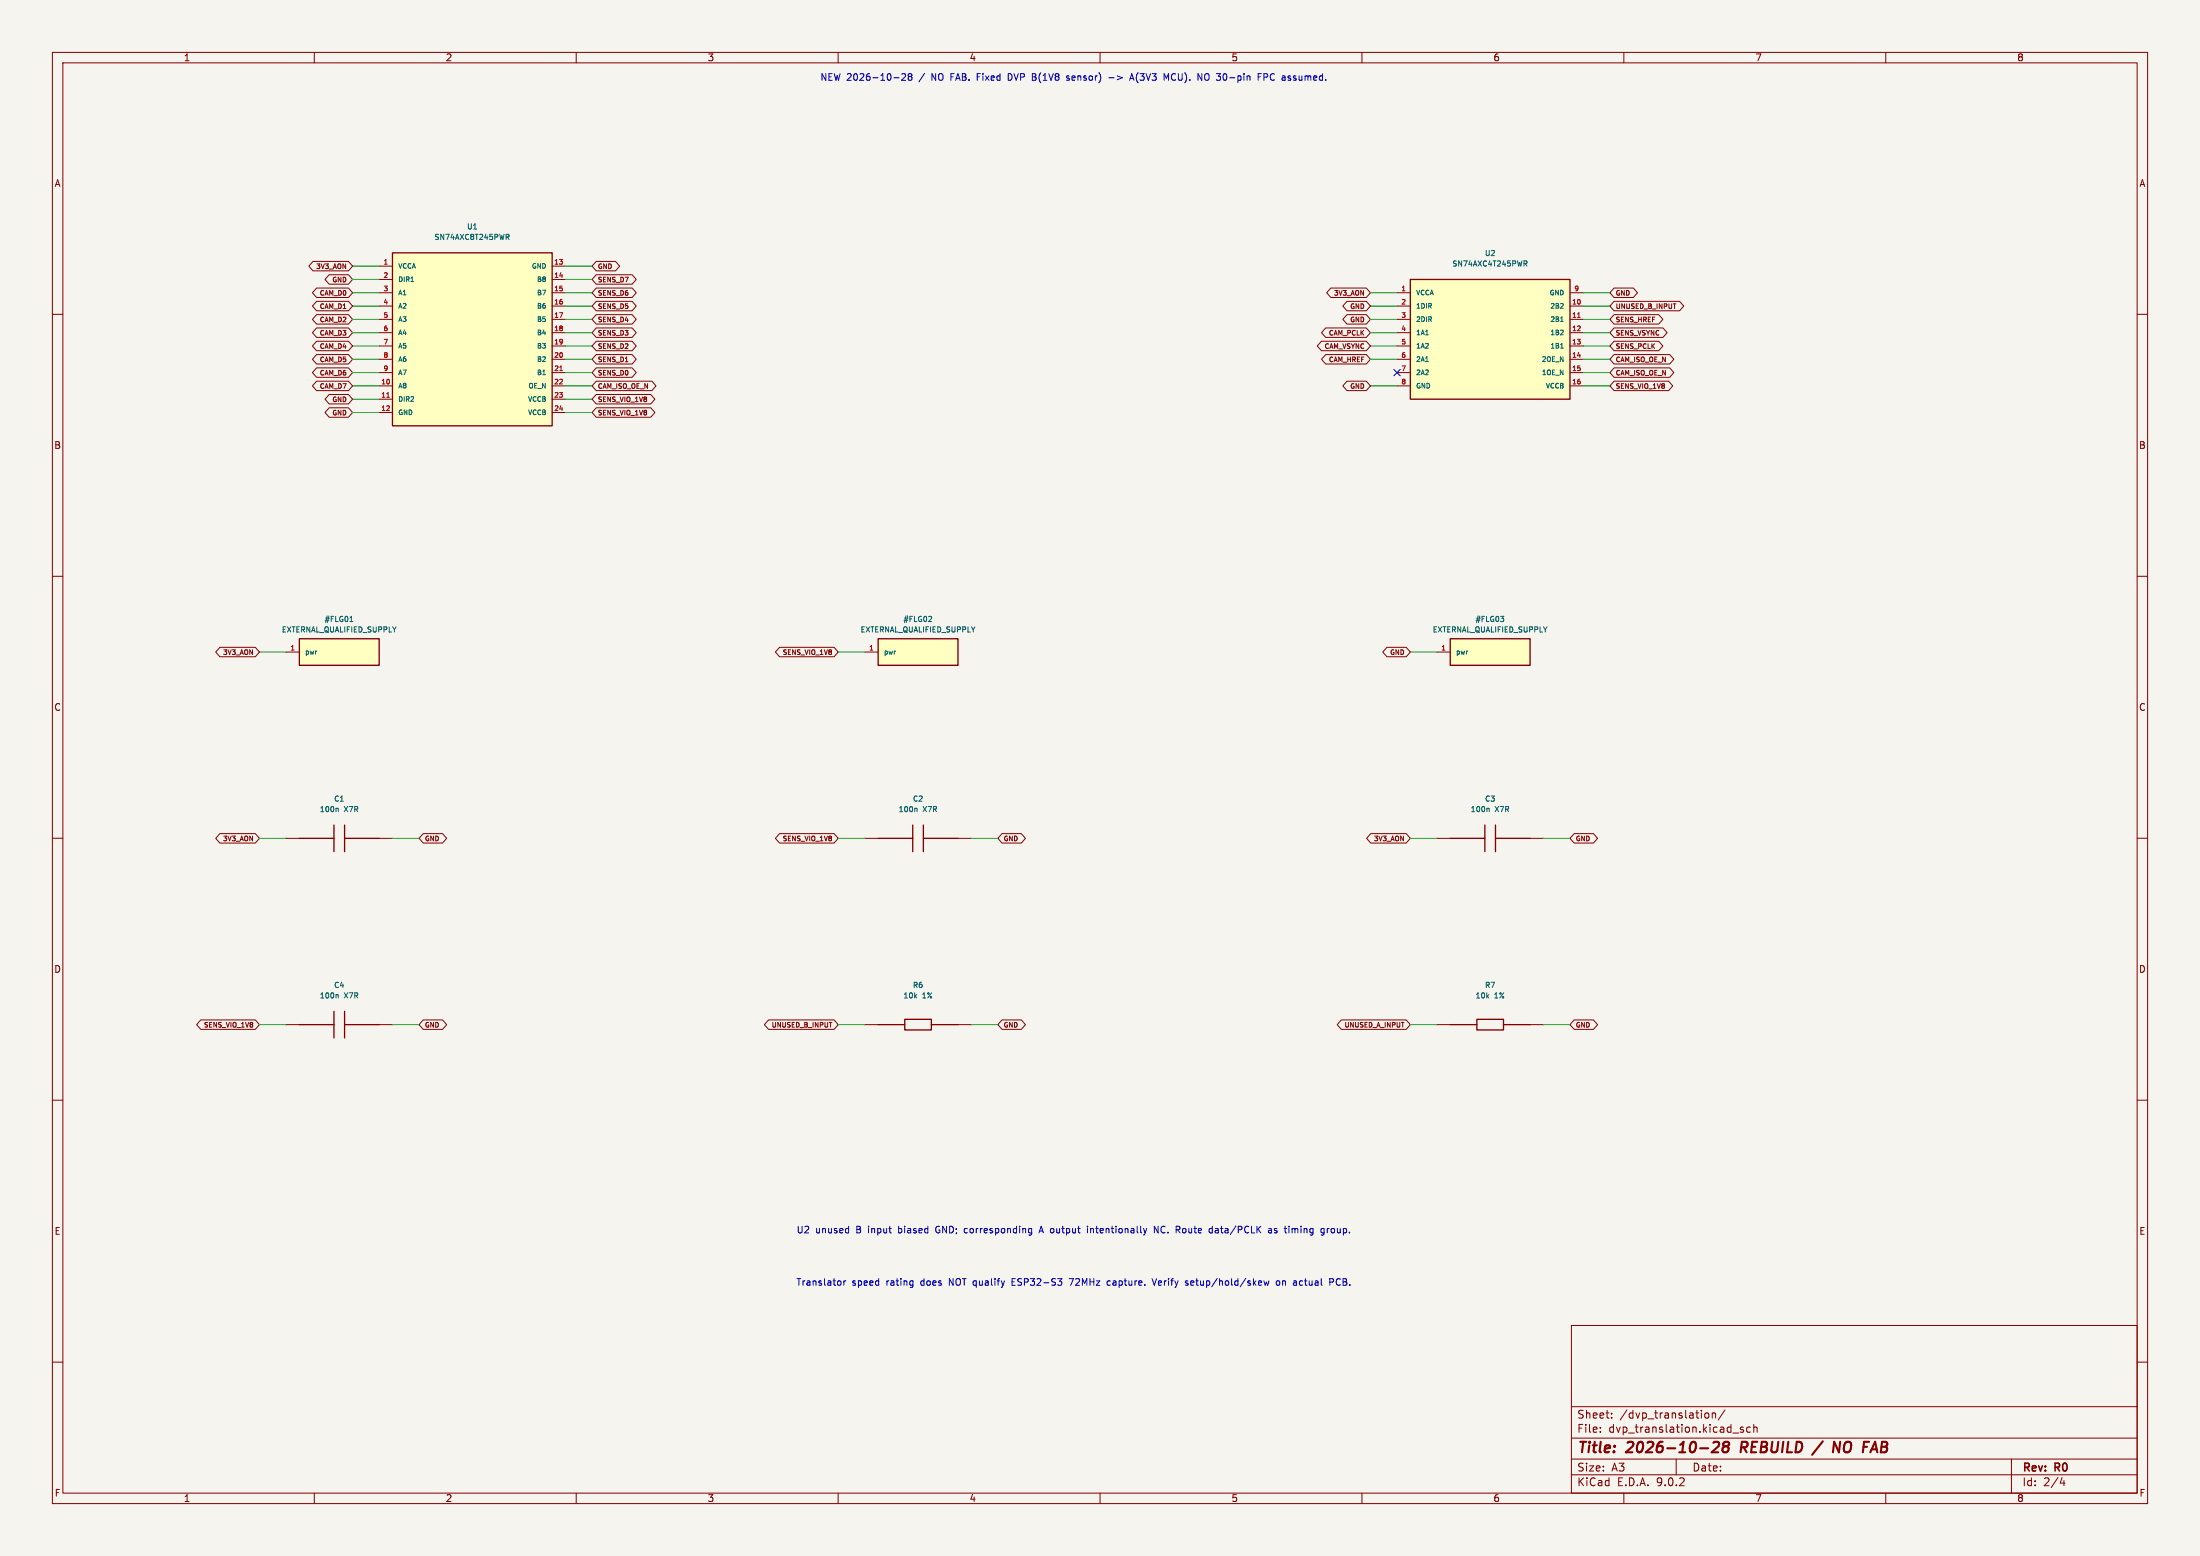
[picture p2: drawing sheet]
(kicad_sch (version 20250114) (generator "eeschema") (paper "A3") (title_block (title "2026-10-28 REBUILD / NO FAB") (rev "R0")) (lib_symbols (symbol "Pen:SN74AXC4T245PWR" (pin_names (offset 1.016)) (in_bom yes) (on_board yes)
(property "Reference" "U" (at 0 14.43 0) (effects (font (size 1 1))))
(property "Value" "SN74AXC4T245PWR" (at 0 12.93 0) (effects (font (size 1 1))))
(symbol "SN74AXC4T245PWR_0_1" (rectangle (start -15.24 11.43) (end 15.24 -11.43) (stroke (width 0.254) (type default)) (fill (type background))))
(symbol "SN74AXC4T245PWR_1_1" (pin power_in line (at -17.78 8.89 0) (length 2.54) (name "VCCA" (effects (font (size 0.9 0.9)))) (number "1" (effects (font (size 0.9 0.9)))))(pin input line (at -17.78 6.3500000000000005 0) (length 2.54) (name "1DIR" (effects (font (size 0.9 0.9)))) (number "2" (effects (font (size 0.9 0.9)))))(pin input line (at -17.78 3.8100000000000005 0) (length 2.54) (name "2DIR" (effects (font (size 0.9 0.9)))) (number "3" (effects (font (size 0.9 0.9)))))(pin bidirectional line (at -17.78 1.2700000000000005 0) (length 2.54) (name "1A1" (effects (font (size 0.9 0.9)))) (number "4" (effects (font (size 0.9 0.9)))))(pin bidirectional line (at -17.78 -1.2699999999999996 0) (length 2.54) (name "1A2" (effects (font (size 0.9 0.9)))) (number "5" (effects (font (size 0.9 0.9)))))(pin bidirectional line (at -17.78 -3.8099999999999987 0) (length 2.54) (name "2A1" (effects (font (size 0.9 0.9)))) (number "6" (effects (font (size 0.9 0.9)))))(pin bidirectional line (at -17.78 -6.35 0) (length 2.54) (name "2A2" (effects (font (size 0.9 0.9)))) (number "7" (effects (font (size 0.9 0.9)))))(pin power_in line (at -17.78 -8.89 0) (length 2.54) (name "GND" (effects (font (size 0.9 0.9)))) (number "8" (effects (font (size 0.9 0.9)))))(pin power_in line (at 17.78 8.89 180) (length 2.54) (name "GND" (effects (font (size 0.9 0.9)))) (number "9" (effects (font (size 0.9 0.9)))))(pin bidirectional line (at 17.78 6.3500000000000005 180) (length 2.54) (name "2B2" (effects (font (size 0.9 0.9)))) (number "10" (effects (font (size 0.9 0.9)))))(pin bidirectional line (at 17.78 3.8100000000000005 180) (length 2.54) (name "2B1" (effects (font (size 0.9 0.9)))) (number "11" (effects (font (size 0.9 0.9)))))(pin bidirectional line (at 17.78 1.2700000000000005 180) (length 2.54) (name "1B2" (effects (font (size 0.9 0.9)))) (number "12" (effects (font (size 0.9 0.9)))))(pin bidirectional line (at 17.78 -1.2699999999999996 180) (length 2.54) (name "1B1" (effects (font (size 0.9 0.9)))) (number "13" (effects (font (size 0.9 0.9)))))(pin input line (at 17.78 -3.8099999999999987 180) (length 2.54) (name "2OE_N" (effects (font (size 0.9 0.9)))) (number "14" (effects (font (size 0.9 0.9)))))(pin input line (at 17.78 -6.35 180) (length 2.54) (name "1OE_N" (effects (font (size 0.9 0.9)))) (number "15" (effects (font (size 0.9 0.9)))))(pin power_in line (at 17.78 -8.89 180) (length 2.54) (name "VCCB" (effects (font (size 0.9 0.9)))) (number "16" (effects (font (size 0.9 0.9)))))))(symbol "Pen:SN74AXC8T245PWR" (pin_names (offset 1.016)) (in_bom yes) (on_board yes)
(property "Reference" "U" (at 0 19.51 0) (effects (font (size 1 1))))
(property "Value" "SN74AXC8T245PWR" (at 0 18.01 0) (effects (font (size 1 1))))
(symbol "SN74AXC8T245PWR_0_1" (rectangle (start -15.24 16.51) (end 15.24 -16.51) (stroke (width 0.254) (type default)) (fill (type background))))
(symbol "SN74AXC8T245PWR_1_1" (pin power_in line (at -17.78 13.970000000000002 0) (length 2.54) (name "VCCA" (effects (font (size 0.9 0.9)))) (number "1" (effects (font (size 0.9 0.9)))))(pin input line (at -17.78 11.430000000000003 0) (length 2.54) (name "DIR1" (effects (font (size 0.9 0.9)))) (number "2" (effects (font (size 0.9 0.9)))))(pin bidirectional line (at -17.78 8.890000000000002 0) (length 2.54) (name "A1" (effects (font (size 0.9 0.9)))) (number "3" (effects (font (size 0.9 0.9)))))(pin bidirectional line (at -17.78 6.350000000000002 0) (length 2.54) (name "A2" (effects (font (size 0.9 0.9)))) (number "4" (effects (font (size 0.9 0.9)))))(pin bidirectional line (at -17.78 3.8100000000000023 0) (length 2.54) (name "A3" (effects (font (size 0.9 0.9)))) (number "5" (effects (font (size 0.9 0.9)))))(pin bidirectional line (at -17.78 1.2700000000000031 0) (length 2.54) (name "A4" (effects (font (size 0.9 0.9)))) (number "6" (effects (font (size 0.9 0.9)))))(pin bidirectional line (at -17.78 -1.2699999999999978 0) (length 2.54) (name "A5" (effects (font (size 0.9 0.9)))) (number "7" (effects (font (size 0.9 0.9)))))(pin bidirectional line (at -17.78 -3.8099999999999987 0) (length 2.54) (name "A6" (effects (font (size 0.9 0.9)))) (number "8" (effects (font (size 0.9 0.9)))))(pin bidirectional line (at -17.78 -6.349999999999998 0) (length 2.54) (name "A7" (effects (font (size 0.9 0.9)))) (number "9" (effects (font (size 0.9 0.9)))))(pin bidirectional line (at -17.78 -8.889999999999997 0) (length 2.54) (name "A8" (effects (font (size 0.9 0.9)))) (number "10" (effects (font (size 0.9 0.9)))))(pin input line (at -17.78 -11.429999999999996 0) (length 2.54) (name "DIR2" (effects (font (size 0.9 0.9)))) (number "11" (effects (font (size 0.9 0.9)))))(pin power_in line (at -17.78 -13.969999999999999 0) (length 2.54) (name "GND" (effects (font (size 0.9 0.9)))) (number "12" (effects (font (size 0.9 0.9)))))(pin power_in line (at 17.78 13.970000000000002 180) (length 2.54) (name "GND" (effects (font (size 0.9 0.9)))) (number "13" (effects (font (size 0.9 0.9)))))(pin bidirectional line (at 17.78 11.430000000000003 180) (length 2.54) (name "B8" (effects (font (size 0.9 0.9)))) (number "14" (effects (font (size 0.9 0.9)))))(pin bidirectional line (at 17.78 8.890000000000002 180) (length 2.54) (name "B7" (effects (font (size 0.9 0.9)))) (number "15" (effects (font (size 0.9 0.9)))))(pin bidirectional line (at 17.78 6.350000000000002 180) (length 2.54) (name "B6" (effects (font (size 0.9 0.9)))) (number "16" (effects (font (size 0.9 0.9)))))(pin bidirectional line (at 17.78 3.8100000000000023 180) (length 2.54) (name "B5" (effects (font (size 0.9 0.9)))) (number "17" (effects (font (size 0.9 0.9)))))(pin bidirectional line (at 17.78 1.2700000000000031 180) (length 2.54) (name "B4" (effects (font (size 0.9 0.9)))) (number "18" (effects (font (size 0.9 0.9)))))(pin bidirectional line (at 17.78 -1.2699999999999978 180) (length 2.54) (name "B3" (effects (font (size 0.9 0.9)))) (number "19" (effects (font (size 0.9 0.9)))))(pin bidirectional line (at 17.78 -3.8099999999999987 180) (length 2.54) (name "B2" (effects (font (size 0.9 0.9)))) (number "20" (effects (font (size 0.9 0.9)))))(pin bidirectional line (at 17.78 -6.349999999999998 180) (length 2.54) (name "B1" (effects (font (size 0.9 0.9)))) (number "21" (effects (font (size 0.9 0.9)))))(pin input line (at 17.78 -8.889999999999997 180) (length 2.54) (name "OE_N" (effects (font (size 0.9 0.9)))) (number "22" (effects (font (size 0.9 0.9)))))(pin power_in line (at 17.78 -11.429999999999996 180) (length 2.54) (name "VCCB" (effects (font (size 0.9 0.9)))) (number "23" (effects (font (size 0.9 0.9)))))(pin power_in line (at 17.78 -13.969999999999999 180) (length 2.54) (name "VCCB" (effects (font (size 0.9 0.9)))) (number "24" (effects (font (size 0.9 0.9)))))))(symbol "Pen:PWR_FLAG" (pin_names (offset 1.016)) (in_bom yes) (on_board yes)
(property "Reference" "U" (at 0 5.54 0) (effects (font (size 1 1))))
(property "Value" "PWR_FLAG" (at 0 4.04 0) (effects (font (size 1 1))))
(symbol "PWR_FLAG_0_1" (rectangle (start -7.62 2.54) (end 7.62 -2.54) (stroke (width 0.254) (type default)) (fill (type background))))
(symbol "PWR_FLAG_1_1" (pin power_out line (at -10.16 0.0 0) (length 2.54) (name "pwr" (effects (font (size 0.9 0.9)))) (number "1" (effects (font (size 0.9 0.9)))))))(symbol "Pen:C" (pin_names hide) (pin_numbers hide) (in_bom yes) (on_board yes)
(property "Reference" "U" (at 0 5.54 0) (effects (font (size 1 1))))
(property "Value" "C" (at 0 4.04 0) (effects (font (size 1 1))))
(symbol "C_0_1" (polyline (pts (xy -1.016 -2.54) (xy -1.016 2.54)) (stroke (width 0.254) (type default)) (fill (type none)))(polyline (pts (xy 1.016 -2.54) (xy 1.016 2.54)) (stroke (width 0.254) (type default)) (fill (type none)))(polyline (pts (xy -7.62 0) (xy -1.016 0)) (stroke (width 0.254) (type default)) (fill (type none)))(polyline (pts (xy 1.016 0) (xy 7.62 0)) (stroke (width 0.254) (type default)) (fill (type none))))(symbol "C_1_1" (pin passive line (at -10.16 0.0 0) (length 2.54) (name "1" (effects (font (size 0.9 0.9)))) (number "1" (effects (font (size 0.9 0.9)))))(pin passive line (at 10.16 0.0 180) (length 2.54) (name "2" (effects (font (size 0.9 0.9)))) (number "2" (effects (font (size 0.9 0.9)))))))(symbol "Pen:R" (pin_names hide) (pin_numbers hide) (in_bom yes) (on_board yes)
(property "Reference" "U" (at 0 5.54 0) (effects (font (size 1 1))))
(property "Value" "R" (at 0 4.04 0) (effects (font (size 1 1))))
(symbol "R_0_1" (rectangle (start -2.54 1.016) (end 2.54 -1.016) (stroke (width 0.254) (type default)) (fill (type none)))(polyline (pts (xy -7.62 0) (xy -2.54 0)) (stroke (width 0.254) (type default)) (fill (type none)))(polyline (pts (xy 2.54 0) (xy 7.62 0)) (stroke (width 0.254) (type default)) (fill (type none))))(symbol "R_1_1" (pin passive line (at -10.16 0.0 0) (length 2.54) (name "1" (effects (font (size 0.9 0.9)))) (number "1" (effects (font (size 0.9 0.9)))))(pin passive line (at 10.16 0.0 180) (length 2.54) (name "2" (effects (font (size 0.9 0.9)))) (number "2" (effects (font (size 0.9 0.9))))))))(text "NEW 2026-10-28 / NO FAB. Fixed DVP B(1V8 sensor) -> A(3V3 MCU). NO 30-pin FPC assumed." (at 205 15 0) (effects (font (size 1.27 1.27))))(wire (pts (xy 72.39 50.8) (xy 67.31 50.8)) (stroke (width 0) (type default)))(global_label "3V3_AON" (shape bidirectional) (at 67.31 50.8 180) (effects (font (size 0.9 0.9)) (justify right)) (property "Intersheetrefs" "${INTERSHEET_REFS}" (at 67.31 50.8 0) (effects (font (size 1 1)) hide)))(wire (pts (xy 72.39 53.33999999999999) (xy 67.31 53.33999999999999)) (stroke (width 0) (type default)))(global_label "GND" (shape bidirectional) (at 67.31 53.33999999999999 180) (effects (font (size 0.9 0.9)) (justify right)) (property "Intersheetrefs" "${INTERSHEET_REFS}" (at 67.31 53.33999999999999 0) (effects (font (size 1 1)) hide)))(wire (pts (xy 72.39 55.879999999999995) (xy 67.31 55.879999999999995)) (stroke (width 0) (type default)))(global_label "CAM_D0" (shape bidirectional) (at 67.31 55.879999999999995 180) (effects (font (size 0.9 0.9)) (justify right)) (property "Intersheetrefs" "${INTERSHEET_REFS}" (at 67.31 55.879999999999995 0) (effects (font (size 1 1)) hide)))(wire (pts (xy 72.39 58.419999999999995) (xy 67.31 58.419999999999995)) (stroke (width 0) (type default)))(global_label "CAM_D1" (shape bidirectional) (at 67.31 58.419999999999995 180) (effects (font (size 0.9 0.9)) (justify right)) (property "Intersheetrefs" "${INTERSHEET_REFS}" (at 67.31 58.419999999999995 0) (effects (font (size 1 1)) hide)))(wire (pts (xy 72.39 60.959999999999994) (xy 67.31 60.959999999999994)) (stroke (width 0) (type default)))(global_label "CAM_D2" (shape bidirectional) (at 67.31 60.959999999999994 180) (effects (font (size 0.9 0.9)) (justify right)) (property "Intersheetrefs" "${INTERSHEET_REFS}" (at 67.31 60.959999999999994 0) (effects (font (size 1 1)) hide)))(wire (pts (xy 72.39 63.49999999999999) (xy 67.31 63.49999999999999)) (stroke (width 0) (type default)))(global_label "CAM_D3" (shape bidirectional) (at 67.31 63.49999999999999 180) (effects (font (size 0.9 0.9)) (justify right)) (property "Intersheetrefs" "${INTERSHEET_REFS}" (at 67.31 63.49999999999999 0) (effects (font (size 1 1)) hide)))(wire (pts (xy 72.39 66.03999999999999) (xy 67.31 66.03999999999999)) (stroke (width 0) (type default)))(global_label "CAM_D4" (shape bidirectional) (at 67.31 66.03999999999999 180) (effects (font (size 0.9 0.9)) (justify right)) (property "Intersheetrefs" "${INTERSHEET_REFS}" (at 67.31 66.03999999999999 0) (effects (font (size 1 1)) hide)))(wire (pts (xy 72.39 68.58) (xy 67.31 68.58)) (stroke (width 0) (type default)))(global_label "CAM_D5" (shape bidirectional) (at 67.31 68.58 180) (effects (font (size 0.9 0.9)) (justify right)) (property "Intersheetrefs" "${INTERSHEET_REFS}" (at 67.31 68.58 0) (effects (font (size 1 1)) hide)))(wire (pts (xy 72.39 71.11999999999999) (xy 67.31 71.11999999999999)) (stroke (width 0) (type default)))(global_label "CAM_D6" (shape bidirectional) (at 67.31 71.11999999999999 180) (effects (font (size 0.9 0.9)) (justify right)) (property "Intersheetrefs" "${INTERSHEET_REFS}" (at 67.31 71.11999999999999 0) (effects (font (size 1 1)) hide)))(wire (pts (xy 72.39 73.66) (xy 67.31 73.66)) (stroke (width 0) (type default)))(global_label "CAM_D7" (shape bidirectional) (at 67.31 73.66 180) (effects (font (size 0.9 0.9)) (justify right)) (property "Intersheetrefs" "${INTERSHEET_REFS}" (at 67.31 73.66 0) (effects (font (size 1 1)) hide)))(wire (pts (xy 72.39 76.19999999999999) (xy 67.31 76.19999999999999)) (stroke (width 0) (type default)))(global_label "GND" (shape bidirectional) (at 67.31 76.19999999999999 180) (effects (font (size 0.9 0.9)) (justify right)) (property "Intersheetrefs" "${INTERSHEET_REFS}" (at 67.31 76.19999999999999 0) (effects (font (size 1 1)) hide)))(wire (pts (xy 72.39 78.74) (xy 67.31 78.74)) (stroke (width 0) (type default)))(global_label "GND" (shape bidirectional) (at 67.31 78.74 180) (effects (font (size 0.9 0.9)) (justify right)) (property "Intersheetrefs" "${INTERSHEET_REFS}" (at 67.31 78.74 0) (effects (font (size 1 1)) hide)))(wire (pts (xy 107.95 50.8) (xy 113.03 50.8)) (stroke (width 0) (type default)))(global_label "GND" (shape bidirectional) (at 113.03 50.8 0) (effects (font (size 0.9 0.9)) (justify left)) (property "Intersheetrefs" "${INTERSHEET_REFS}" (at 113.03 50.8 0) (effects (font (size 1 1)) hide)))(wire (pts (xy 107.95 53.33999999999999) (xy 113.03 53.33999999999999)) (stroke (width 0) (type default)))(global_label "SENS_D7" (shape bidirectional) (at 113.03 53.33999999999999 0) (effects (font (size 0.9 0.9)) (justify left)) (property "Intersheetrefs" "${INTERSHEET_REFS}" (at 113.03 53.33999999999999 0) (effects (font (size 1 1)) hide)))(wire (pts (xy 107.95 55.879999999999995) (xy 113.03 55.879999999999995)) (stroke (width 0) (type default)))(global_label "SENS_D6" (shape bidirectional) (at 113.03 55.879999999999995 0) (effects (font (size 0.9 0.9)) (justify left)) (property "Intersheetrefs" "${INTERSHEET_REFS}" (at 113.03 55.879999999999995 0) (effects (font (size 1 1)) hide)))(wire (pts (xy 107.95 58.419999999999995) (xy 113.03 58.419999999999995)) (stroke (width 0) (type default)))(global_label "SENS_D5" (shape bidirectional) (at 113.03 58.419999999999995 0) (effects (font (size 0.9 0.9)) (justify left)) (property "Intersheetrefs" "${INTERSHEET_REFS}" (at 113.03 58.419999999999995 0) (effects (font (size 1 1)) hide)))(wire (pts (xy 107.95 60.959999999999994) (xy 113.03 60.959999999999994)) (stroke (width 0) (type default)))(global_label "SENS_D4" (shape bidirectional) (at 113.03 60.959999999999994 0) (effects (font (size 0.9 0.9)) (justify left)) (property "Intersheetrefs" "${INTERSHEET_REFS}" (at 113.03 60.959999999999994 0) (effects (font (size 1 1)) hide)))(wire (pts (xy 107.95 63.49999999999999) (xy 113.03 63.49999999999999)) (stroke (width 0) (type default)))(global_label "SENS_D3" (shape bidirectional) (at 113.03 63.49999999999999 0) (effects (font (size 0.9 0.9)) (justify left)) (property "Intersheetrefs" "${INTERSHEET_REFS}" (at 113.03 63.49999999999999 0) (effects (font (size 1 1)) hide)))(wire (pts (xy 107.95 66.03999999999999) (xy 113.03 66.03999999999999)) (stroke (width 0) (type default)))(global_label "SENS_D2" (shape bidirectional) (at 113.03 66.03999999999999 0) (effects (font (size 0.9 0.9)) (justify left)) (property "Intersheetrefs" "${INTERSHEET_REFS}" (at 113.03 66.03999999999999 0) (effects (font (size 1 1)) hide)))(wire (pts (xy 107.95 68.58) (xy 113.03 68.58)) (stroke (width 0) (type default)))(global_label "SENS_D1" (shape bidirectional) (at 113.03 68.58 0) (effects (font (size 0.9 0.9)) (justify left)) (property "Intersheetrefs" "${INTERSHEET_REFS}" (at 113.03 68.58 0) (effects (font (size 1 1)) hide)))(wire (pts (xy 107.95 71.11999999999999) (xy 113.03 71.11999999999999)) (stroke (width 0) (type default)))(global_label "SENS_D0" (shape bidirectional) (at 113.03 71.11999999999999 0) (effects (font (size 0.9 0.9)) (justify left)) (property "Intersheetrefs" "${INTERSHEET_REFS}" (at 113.03 71.11999999999999 0) (effects (font (size 1 1)) hide)))(wire (pts (xy 107.95 73.66) (xy 113.03 73.66)) (stroke (width 0) (type default)))(global_label "CAM_ISO_OE_N" (shape bidirectional) (at 113.03 73.66 0) (effects (font (size 0.9 0.9)) (justify left)) (property "Intersheetrefs" "${INTERSHEET_REFS}" (at 113.03 73.66 0) (effects (font (size 1 1)) hide)))(wire (pts (xy 107.95 76.19999999999999) (xy 113.03 76.19999999999999)) (stroke (width 0) (type default)))(global_label "SENS_VIO_1V8" (shape bidirectional) (at 113.03 76.19999999999999 0) (effects (font (size 0.9 0.9)) (justify left)) (property "Intersheetrefs" "${INTERSHEET_REFS}" (at 113.03 76.19999999999999 0) (effects (font (size 1 1)) hide)))(wire (pts (xy 107.95 78.74) (xy 113.03 78.74)) (stroke (width 0) (type default)))(global_label "SENS_VIO_1V8" (shape bidirectional) (at 113.03 78.74 0) (effects (font (size 0.9 0.9)) (justify left)) (property "Intersheetrefs" "${INTERSHEET_REFS}" (at 113.03 78.74 0) (effects (font (size 1 1)) hide)))(symbol (lib_id "Pen:SN74AXC8T245PWR") (at 90.17 64.77 0) (unit 1) (in_bom yes) (on_board yes) (dnp no)(property "Reference" "U1" (at 90.17 43.25999999999999 0) (effects (font (size 1 1))))(property "Value" "SN74AXC8T245PWR" (at 90.17 45.25999999999999 0) (effects (font (size 1 1))))(property "Footprint" "Package_SO:TSSOP-24_4.4x7.8mm_P0.65mm" (at 90.17 64.77 0) (effects (font (size 1 1)) hide))(pin "1")(pin "2")(pin "3")(pin "4")(pin "5")(pin "6")(pin "7")(pin "8")(pin "9")(pin "10")(pin "11")(pin "12")(pin "13")(pin "14")(pin "15")(pin "16")(pin "17")(pin "18")(pin "19")(pin "20")(pin "21")(pin "22")(pin "23")(pin "24") )(wire (pts (xy 266.70000000000005 55.879999999999995) (xy 261.62000000000006 55.879999999999995)) (stroke (width 0) (type default)))(global_label "3V3_AON" (shape bidirectional) (at 261.62000000000006 55.879999999999995 180) (effects (font (size 0.9 0.9)) (justify right)) (property "Intersheetrefs" "${INTERSHEET_REFS}" (at 261.62000000000006 55.879999999999995 0) (effects (font (size 1 1)) hide)))(wire (pts (xy 266.70000000000005 58.419999999999995) (xy 261.62000000000006 58.419999999999995)) (stroke (width 0) (type default)))(global_label "GND" (shape bidirectional) (at 261.62000000000006 58.419999999999995 180) (effects (font (size 0.9 0.9)) (justify right)) (property "Intersheetrefs" "${INTERSHEET_REFS}" (at 261.62000000000006 58.419999999999995 0) (effects (font (size 1 1)) hide)))(wire (pts (xy 266.70000000000005 60.959999999999994) (xy 261.62000000000006 60.959999999999994)) (stroke (width 0) (type default)))(global_label "GND" (shape bidirectional) (at 261.62000000000006 60.959999999999994 180) (effects (font (size 0.9 0.9)) (justify right)) (property "Intersheetrefs" "${INTERSHEET_REFS}" (at 261.62000000000006 60.959999999999994 0) (effects (font (size 1 1)) hide)))(wire (pts (xy 266.70000000000005 63.49999999999999) (xy 261.62000000000006 63.49999999999999)) (stroke (width 0) (type default)))(global_label "CAM_PCLK" (shape bidirectional) (at 261.62000000000006 63.49999999999999 180) (effects (font (size 0.9 0.9)) (justify right)) (property "Intersheetrefs" "${INTERSHEET_REFS}" (at 261.62000000000006 63.49999999999999 0) (effects (font (size 1 1)) hide)))(wire (pts (xy 266.70000000000005 66.03999999999999) (xy 261.62000000000006 66.03999999999999)) (stroke (width 0) (type default)))(global_label "CAM_VSYNC" (shape bidirectional) (at 261.62000000000006 66.03999999999999 180) (effects (font (size 0.9 0.9)) (justify right)) (property "Intersheetrefs" "${INTERSHEET_REFS}" (at 261.62000000000006 66.03999999999999 0) (effects (font (size 1 1)) hide)))(wire (pts (xy 266.70000000000005 68.58) (xy 261.62000000000006 68.58)) (stroke (width 0) (type default)))(global_label "CAM_HREF" (shape bidirectional) (at 261.62000000000006 68.58 180) (effects (font (size 0.9 0.9)) (justify right)) (property "Intersheetrefs" "${INTERSHEET_REFS}" (at 261.62000000000006 68.58 0) (effects (font (size 1 1)) hide)))(no_connect (at 266.70000000000005 71.11999999999999))(wire (pts (xy 266.70000000000005 73.66) (xy 261.62000000000006 73.66)) (stroke (width 0) (type default)))(global_label "GND" (shape bidirectional) (at 261.62000000000006 73.66 180) (effects (font (size 0.9 0.9)) (justify right)) (property "Intersheetrefs" "${INTERSHEET_REFS}" (at 261.62000000000006 73.66 0) (effects (font (size 1 1)) hide)))(wire (pts (xy 302.26 55.879999999999995) (xy 307.34 55.879999999999995)) (stroke (width 0) (type default)))(global_label "GND" (shape bidirectional) (at 307.34 55.879999999999995 0) (effects (font (size 0.9 0.9)) (justify left)) (property "Intersheetrefs" "${INTERSHEET_REFS}" (at 307.34 55.879999999999995 0) (effects (font (size 1 1)) hide)))(wire (pts (xy 302.26 58.419999999999995) (xy 307.34 58.419999999999995)) (stroke (width 0) (type default)))(global_label "UNUSED_B_INPUT" (shape bidirectional) (at 307.34 58.419999999999995 0) (effects (font (size 0.9 0.9)) (justify left)) (property "Intersheetrefs" "${INTERSHEET_REFS}" (at 307.34 58.419999999999995 0) (effects (font (size 1 1)) hide)))(wire (pts (xy 302.26 60.959999999999994) (xy 307.34 60.959999999999994)) (stroke (width 0) (type default)))(global_label "SENS_HREF" (shape bidirectional) (at 307.34 60.959999999999994 0) (effects (font (size 0.9 0.9)) (justify left)) (property "Intersheetrefs" "${INTERSHEET_REFS}" (at 307.34 60.959999999999994 0) (effects (font (size 1 1)) hide)))(wire (pts (xy 302.26 63.49999999999999) (xy 307.34 63.49999999999999)) (stroke (width 0) (type default)))(global_label "SENS_VSYNC" (shape bidirectional) (at 307.34 63.49999999999999 0) (effects (font (size 0.9 0.9)) (justify left)) (property "Intersheetrefs" "${INTERSHEET_REFS}" (at 307.34 63.49999999999999 0) (effects (font (size 1 1)) hide)))(wire (pts (xy 302.26 66.03999999999999) (xy 307.34 66.03999999999999)) (stroke (width 0) (type default)))(global_label "SENS_PCLK" (shape bidirectional) (at 307.34 66.03999999999999 0) (effects (font (size 0.9 0.9)) (justify left)) (property "Intersheetrefs" "${INTERSHEET_REFS}" (at 307.34 66.03999999999999 0) (effects (font (size 1 1)) hide)))(wire (pts (xy 302.26 68.58) (xy 307.34 68.58)) (stroke (width 0) (type default)))(global_label "CAM_ISO_OE_N" (shape bidirectional) (at 307.34 68.58 0) (effects (font (size 0.9 0.9)) (justify left)) (property "Intersheetrefs" "${INTERSHEET_REFS}" (at 307.34 68.58 0) (effects (font (size 1 1)) hide)))(wire (pts (xy 302.26 71.11999999999999) (xy 307.34 71.11999999999999)) (stroke (width 0) (type default)))(global_label "CAM_ISO_OE_N" (shape bidirectional) (at 307.34 71.11999999999999 0) (effects (font (size 0.9 0.9)) (justify left)) (property "Intersheetrefs" "${INTERSHEET_REFS}" (at 307.34 71.11999999999999 0) (effects (font (size 1 1)) hide)))(wire (pts (xy 302.26 73.66) (xy 307.34 73.66)) (stroke (width 0) (type default)))(global_label "SENS_VIO_1V8" (shape bidirectional) (at 307.34 73.66 0) (effects (font (size 0.9 0.9)) (justify left)) (property "Intersheetrefs" "${INTERSHEET_REFS}" (at 307.34 73.66 0) (effects (font (size 1 1)) hide)))(symbol (lib_id "Pen:SN74AXC4T245PWR") (at 284.48 64.77 0) (unit 1) (in_bom yes) (on_board yes) (dnp no)(property "Reference" "U2" (at 284.48 48.339999999999996 0) (effects (font (size 1 1))))(property "Value" "SN74AXC4T245PWR" (at 284.48 50.339999999999996 0) (effects (font (size 1 1))))(property "Footprint" "Package_SO:TSSOP-16_4.4x5mm_P0.65mm" (at 284.48 64.77 0) (effects (font (size 1 1)) hide))(pin "1")(pin "2")(pin "3")(pin "4")(pin "5")(pin "6")(pin "7")(pin "8")(pin "9")(pin "10")(pin "11")(pin "12")(pin "13")(pin "14")(pin "15")(pin "16") )(wire (pts (xy 54.61 124.46000000000001) (xy 49.53 124.46000000000001)) (stroke (width 0) (type default)))(global_label "3V3_AON" (shape bidirectional) (at 49.53 124.46000000000001 180) (effects (font (size 0.9 0.9)) (justify right)) (property "Intersheetrefs" "${INTERSHEET_REFS}" (at 49.53 124.46000000000001 0) (effects (font (size 1 1)) hide)))(symbol (lib_id "Pen:PWR_FLAG") (at 64.77 124.46000000000001 0) (unit 1) (in_bom yes) (on_board yes) (dnp no)(property "Reference" "#FLG01" (at 64.77 118.19000000000001 0) (effects (font (size 1 1))))(property "Value" "EXTERNAL_QUALIFIED_SUPPLY" (at 64.77 120.19000000000001 0) (effects (font (size 1 1))))(property "Footprint" "" (at 64.77 124.46000000000001 0) (effects (font (size 1 1)) hide))(pin "1") )(wire (pts (xy 165.1 124.46000000000001) (xy 160.01999999999998 124.46000000000001)) (stroke (width 0) (type default)))(global_label "SENS_VIO_1V8" (shape bidirectional) (at 160.01999999999998 124.46000000000001 180) (effects (font (size 0.9 0.9)) (justify right)) (property "Intersheetrefs" "${INTERSHEET_REFS}" (at 160.01999999999998 124.46000000000001 0) (effects (font (size 1 1)) hide)))(symbol (lib_id "Pen:PWR_FLAG") (at 175.26 124.46000000000001 0) (unit 1) (in_bom yes) (on_board yes) (dnp no)(property "Reference" "#FLG02" (at 175.26 118.19000000000001 0) (effects (font (size 1 1))))(property "Value" "EXTERNAL_QUALIFIED_SUPPLY" (at 175.26 120.19000000000001 0) (effects (font (size 1 1))))(property "Footprint" "" (at 175.26 124.46000000000001 0) (effects (font (size 1 1)) hide))(pin "1") )(wire (pts (xy 274.32 124.46000000000001) (xy 269.24 124.46000000000001)) (stroke (width 0) (type default)))(global_label "GND" (shape bidirectional) (at 269.24 124.46000000000001 180) (effects (font (size 0.9 0.9)) (justify right)) (property "Intersheetrefs" "${INTERSHEET_REFS}" (at 269.24 124.46000000000001 0) (effects (font (size 1 1)) hide)))(symbol (lib_id "Pen:PWR_FLAG") (at 284.48 124.46000000000001 0) (unit 1) (in_bom yes) (on_board yes) (dnp no)(property "Reference" "#FLG03" (at 284.48 118.19000000000001 0) (effects (font (size 1 1))))(property "Value" "EXTERNAL_QUALIFIED_SUPPLY" (at 284.48 120.19000000000001 0) (effects (font (size 1 1))))(property "Footprint" "" (at 284.48 124.46000000000001 0) (effects (font (size 1 1)) hide))(pin "1") )(wire (pts (xy 54.61 160.02) (xy 49.53 160.02)) (stroke (width 0) (type default)))(global_label "3V3_AON" (shape bidirectional) (at 49.53 160.02 180) (effects (font (size 0.9 0.9)) (justify right)) (property "Intersheetrefs" "${INTERSHEET_REFS}" (at 49.53 160.02 0) (effects (font (size 1 1)) hide)))(wire (pts (xy 74.92999999999999 160.02) (xy 80.00999999999999 160.02)) (stroke (width 0) (type default)))(global_label "GND" (shape bidirectional) (at 80.00999999999999 160.02 0) (effects (font (size 0.9 0.9)) (justify left)) (property "Intersheetrefs" "${INTERSHEET_REFS}" (at 80.00999999999999 160.02 0) (effects (font (size 1 1)) hide)))(symbol (lib_id "Pen:C") (at 64.77 160.02 0) (unit 1) (in_bom yes) (on_board yes) (dnp no)(property "Reference" "C1" (at 64.77 152.48000000000002 0) (effects (font (size 1 1))))(property "Value" "100n X7R" (at 64.77 154.48000000000002 0) (effects (font (size 1 1))))(property "Footprint" "Capacitor_SMD:C_0603_1608Metric" (at 64.77 160.02 0) (effects (font (size 1 1)) hide))(pin "1")(pin "2") )(wire (pts (xy 165.1 160.02) (xy 160.01999999999998 160.02)) (stroke (width 0) (type default)))(global_label "SENS_VIO_1V8" (shape bidirectional) (at 160.01999999999998 160.02 180) (effects (font (size 0.9 0.9)) (justify right)) (property "Intersheetrefs" "${INTERSHEET_REFS}" (at 160.01999999999998 160.02 0) (effects (font (size 1 1)) hide)))(wire (pts (xy 185.42 160.02) (xy 190.5 160.02)) (stroke (width 0) (type default)))(global_label "GND" (shape bidirectional) (at 190.5 160.02 0) (effects (font (size 0.9 0.9)) (justify left)) (property "Intersheetrefs" "${INTERSHEET_REFS}" (at 190.5 160.02 0) (effects (font (size 1 1)) hide)))(symbol (lib_id "Pen:C") (at 175.26 160.02 0) (unit 1) (in_bom yes) (on_board yes) (dnp no)(property "Reference" "C2" (at 175.26 152.48000000000002 0) (effects (font (size 1 1))))(property "Value" "100n X7R" (at 175.26 154.48000000000002 0) (effects (font (size 1 1))))(property "Footprint" "Capacitor_SMD:C_0603_1608Metric" (at 175.26 160.02 0) (effects (font (size 1 1)) hide))(pin "1")(pin "2") )(wire (pts (xy 274.32 160.02) (xy 269.24 160.02)) (stroke (width 0) (type default)))(global_label "3V3_AON" (shape bidirectional) (at 269.24 160.02 180) (effects (font (size 0.9 0.9)) (justify right)) (property "Intersheetrefs" "${INTERSHEET_REFS}" (at 269.24 160.02 0) (effects (font (size 1 1)) hide)))(wire (pts (xy 294.64000000000004 160.02) (xy 299.72 160.02)) (stroke (width 0) (type default)))(global_label "GND" (shape bidirectional) (at 299.72 160.02 0) (effects (font (size 0.9 0.9)) (justify left)) (property "Intersheetrefs" "${INTERSHEET_REFS}" (at 299.72 160.02 0) (effects (font (size 1 1)) hide)))(symbol (lib_id "Pen:C") (at 284.48 160.02 0) (unit 1) (in_bom yes) (on_board yes) (dnp no)(property "Reference" "C3" (at 284.48 152.48000000000002 0) (effects (font (size 1 1))))(property "Value" "100n X7R" (at 284.48 154.48000000000002 0) (effects (font (size 1 1))))(property "Footprint" "Capacitor_SMD:C_0603_1608Metric" (at 284.48 160.02 0) (effects (font (size 1 1)) hide))(pin "1")(pin "2") )(wire (pts (xy 54.61 195.58) (xy 49.53 195.58)) (stroke (width 0) (type default)))(global_label "SENS_VIO_1V8" (shape bidirectional) (at 49.53 195.58 180) (effects (font (size 0.9 0.9)) (justify right)) (property "Intersheetrefs" "${INTERSHEET_REFS}" (at 49.53 195.58 0) (effects (font (size 1 1)) hide)))(wire (pts (xy 74.92999999999999 195.58) (xy 80.00999999999999 195.58)) (stroke (width 0) (type default)))(global_label "GND" (shape bidirectional) (at 80.00999999999999 195.58 0) (effects (font (size 0.9 0.9)) (justify left)) (property "Intersheetrefs" "${INTERSHEET_REFS}" (at 80.00999999999999 195.58 0) (effects (font (size 1 1)) hide)))(symbol (lib_id "Pen:C") (at 64.77 195.58 0) (unit 1) (in_bom yes) (on_board yes) (dnp no)(property "Reference" "C4" (at 64.77 188.04000000000002 0) (effects (font (size 1 1))))(property "Value" "100n X7R" (at 64.77 190.04000000000002 0) (effects (font (size 1 1))))(property "Footprint" "Capacitor_SMD:C_0603_1608Metric" (at 64.77 195.58 0) (effects (font (size 1 1)) hide))(pin "1")(pin "2") )(wire (pts (xy 165.1 195.58) (xy 160.01999999999998 195.58)) (stroke (width 0) (type default)))(global_label "UNUSED_B_INPUT" (shape bidirectional) (at 160.01999999999998 195.58 180) (effects (font (size 0.9 0.9)) (justify right)) (property "Intersheetrefs" "${INTERSHEET_REFS}" (at 160.01999999999998 195.58 0) (effects (font (size 1 1)) hide)))(wire (pts (xy 185.42 195.58) (xy 190.5 195.58)) (stroke (width 0) (type default)))(global_label "GND" (shape bidirectional) (at 190.5 195.58 0) (effects (font (size 0.9 0.9)) (justify left)) (property "Intersheetrefs" "${INTERSHEET_REFS}" (at 190.5 195.58 0) (effects (font (size 1 1)) hide)))(symbol (lib_id "Pen:R") (at 175.26 195.58 0) (unit 1) (in_bom yes) (on_board yes) (dnp no)(property "Reference" "R6" (at 175.26 188.04000000000002 0) (effects (font (size 1 1))))(property "Value" "10k 1%" (at 175.26 190.04000000000002 0) (effects (font (size 1 1))))(property "Footprint" "Resistor_SMD:R_0603_1608Metric" (at 175.26 195.58 0) (effects (font (size 1 1)) hide))(pin "1")(pin "2") )(wire (pts (xy 274.32 195.58) (xy 269.24 195.58)) (stroke (width 0) (type default)))(global_label "UNUSED_A_INPUT" (shape bidirectional) (at 269.24 195.58 180) (effects (font (size 0.9 0.9)) (justify right)) (property "Intersheetrefs" "${INTERSHEET_REFS}" (at 269.24 195.58 0) (effects (font (size 1 1)) hide)))(wire (pts (xy 294.64000000000004 195.58) (xy 299.72 195.58)) (stroke (width 0) (type default)))(global_label "GND" (shape bidirectional) (at 299.72 195.58 0) (effects (font (size 0.9 0.9)) (justify left)) (property "Intersheetrefs" "${INTERSHEET_REFS}" (at 299.72 195.58 0) (effects (font (size 1 1)) hide)))(symbol (lib_id "Pen:R") (at 284.48 195.58 0) (unit 1) (in_bom yes) (on_board yes) (dnp no)(property "Reference" "R7" (at 284.48 188.04000000000002 0) (effects (font (size 1 1))))(property "Value" "10k 1%" (at 284.48 190.04000000000002 0) (effects (font (size 1 1))))(property "Footprint" "Resistor_SMD:R_0603_1608Metric" (at 284.48 195.58 0) (effects (font (size 1 1)) hide))(pin "1")(pin "2") )(text "U2 unused B input biased GND; corresponding A output intentionally NC. Route data/PCLK as timing group." (at 205 235 0) (effects (font (size 1.27 1.27))))(text "Translator speed rating does NOT qualify ESP32-S3 72MHz capture. Verify setup/hold/skew on actual PCB." (at 205 245 0) (effects (font (size 1.27 1.27)))))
